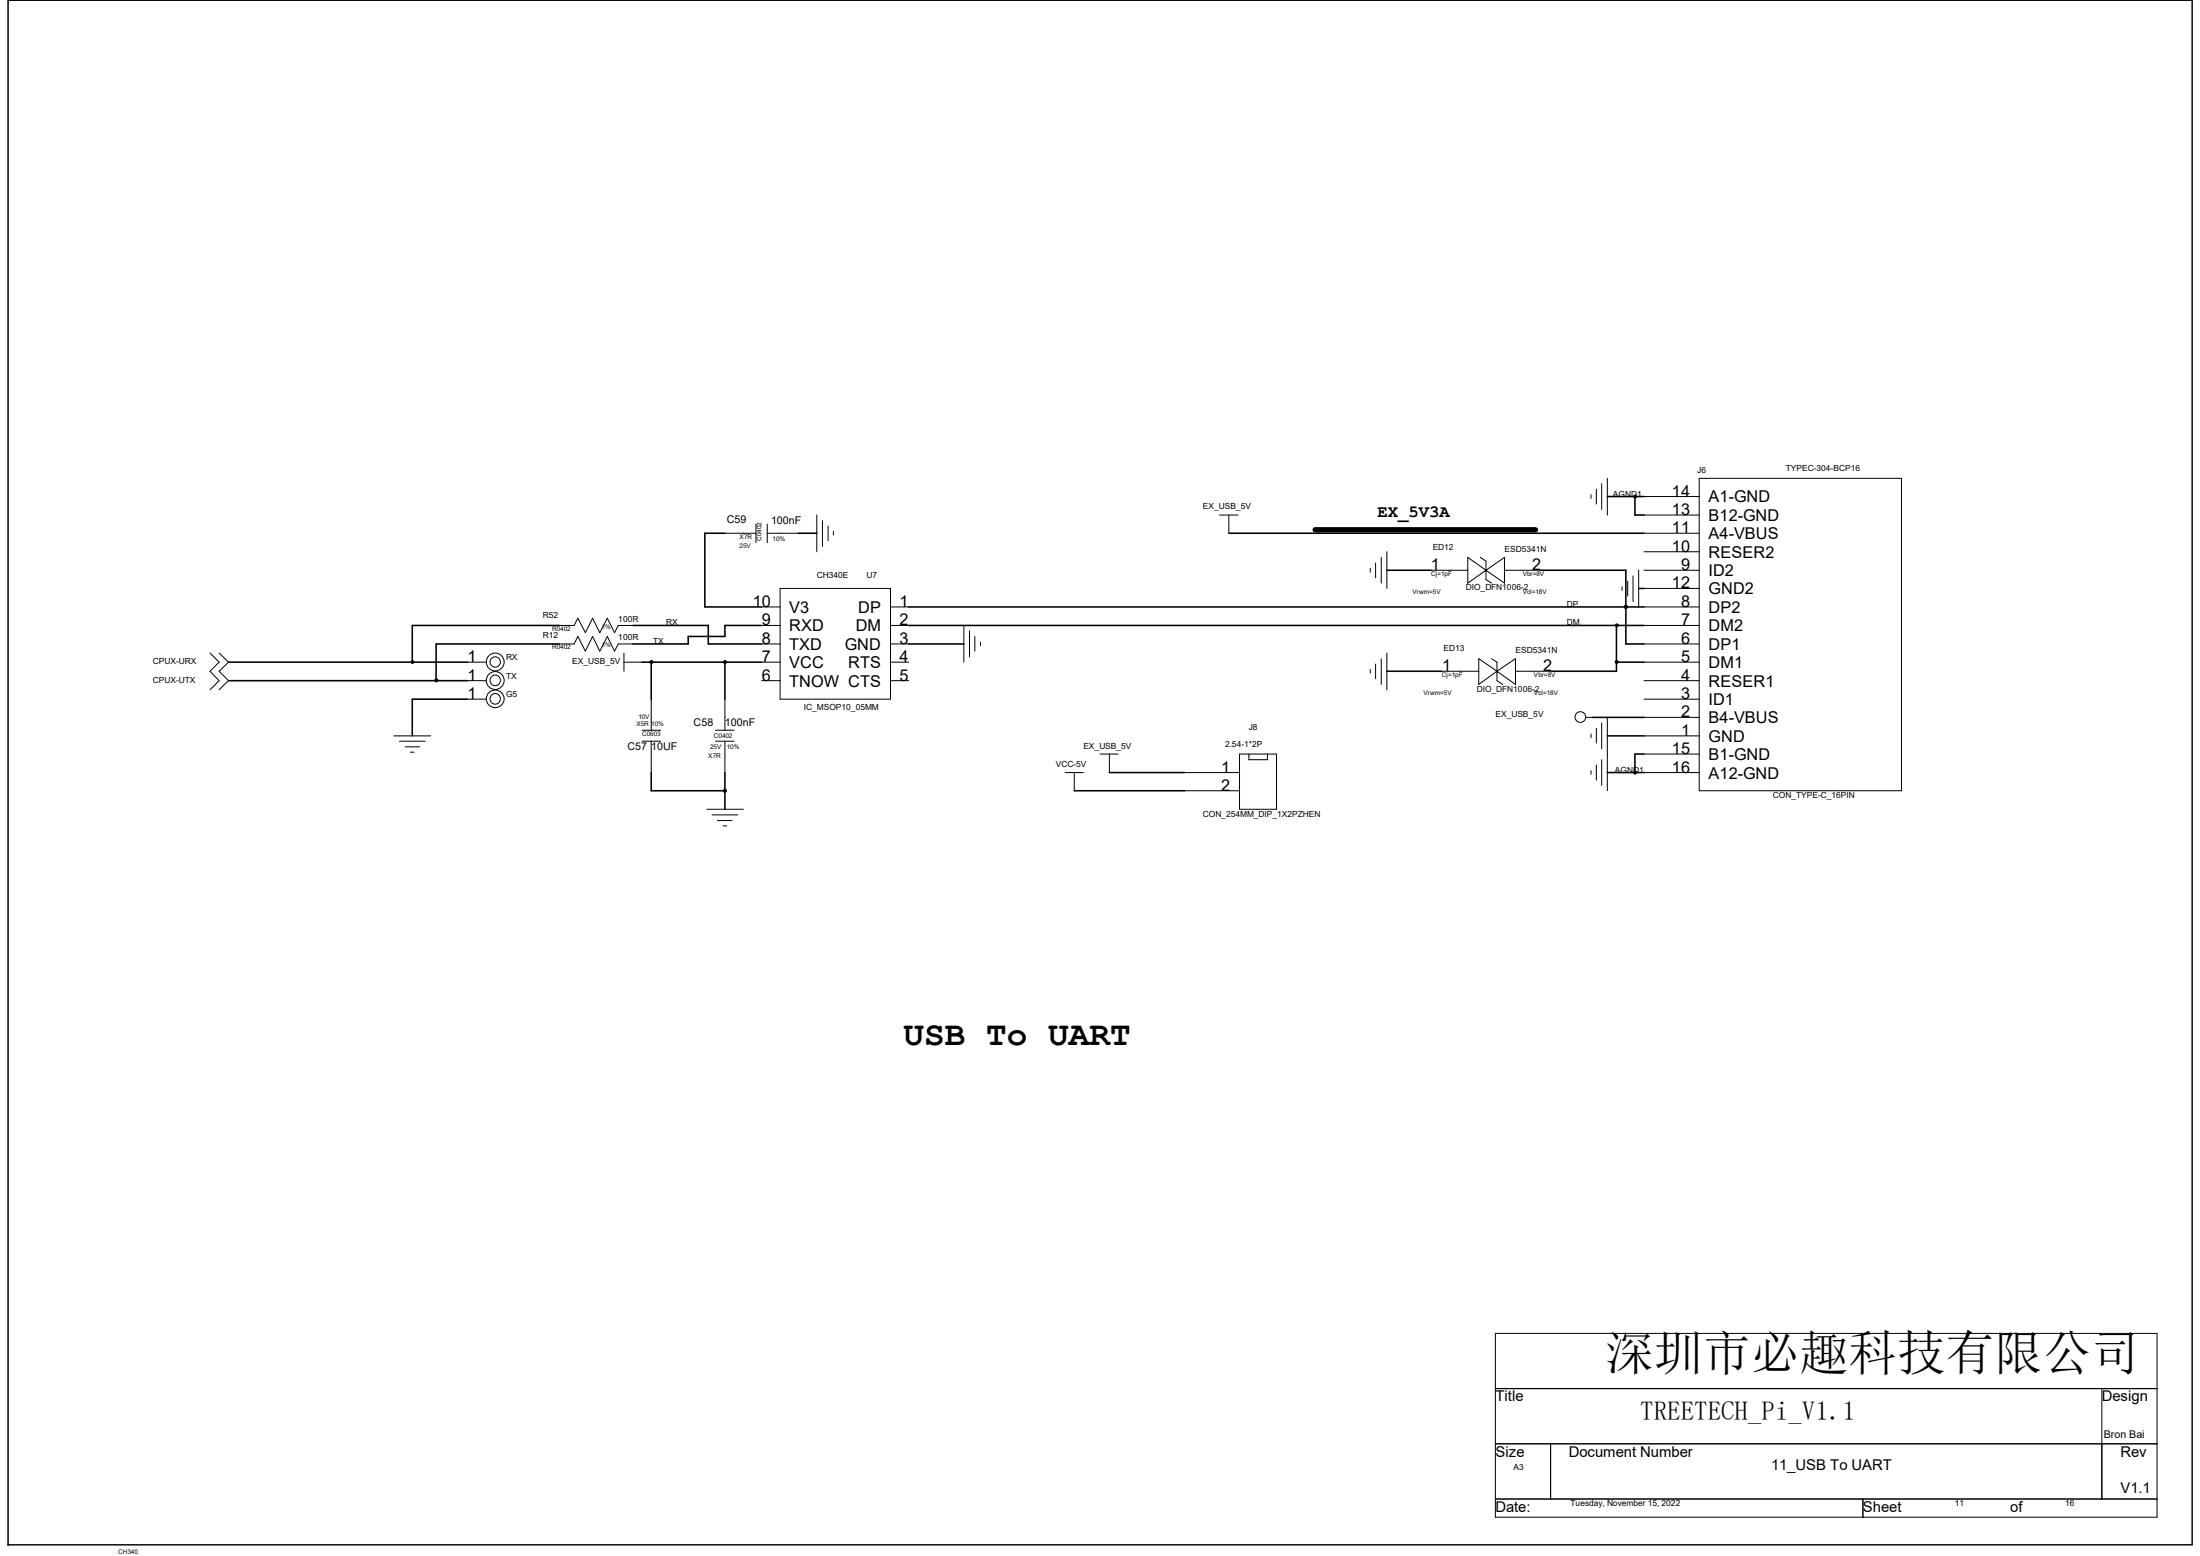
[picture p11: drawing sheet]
<svg xmlns="http://www.w3.org/2000/svg" width="297mm" height="210mm" viewBox="0 0 297 210" stroke-linecap="round" stroke-linejoin="round" font-family="sans-serif">
<path d="M177.5 71.5h29.8" fill="none" stroke="#000" stroke-width=".72"/>
<g fill="none" stroke="#000" stroke-width=".14">
<path d="M1.1 0h294.8v208.5h-294.8zM97.9 72h4.2M102.1 70.7v2.5M103.6 72h4.2M103.6 70.7v2.5M105.3 79.4h14.9v15h-14.9zM110.3 69.5v5M111 70.3v3.4M111.8 71v2M112.5 71.7v.5M164.6 69.5h2.5M165.9 69.5v2.5"/>
<path d="M185 76.7v.5M185.7 76v2M186.5 75.2v3.5M187.2 74.5v4.9M193.2 77h5M198.2 75.2l2.4 1.8-2.4 1.7zM199.8 75.2l.8 .5v2.5l.8 .5M200.6 77h.1M200.6 77l2.5-1.8v3.5zM203.1 77h5M214.8 66.8v.5M215.5 66v2"/>
<path d="M216.2 65.3v3.4M217 64.6v4.9M219 79.2v.5M219.7 78.4v2M220.5 77.7v3.5M221.2 77v4.9M221.9 79.4h7.5M221.9 77h7.5M221.9 72h7.5M221.9 74.5h7.5M221.9 69.5h7.5M221.9 67h7.5"/>
<path d="M229.4 64.6h27.3v42.1h-27.3zM28.4 88.1l1.2 1.3-1.2 1.2 1.2 1.3-1.2 1.2M29.6 88.1l1.3 1.3-1.3 1.2 1.3 1.3-1.3 1.2M53.2 99.3h5M63.1 94.4h2.5M63.1 89.4h2.5M63.1 91.9h2.5M75.5 84.4h2l.5-1 1 2 1-2 1 2 1-2 1 2 .5-1h2M75.5 86.9h2l.5-1 1 2 1-2 1 2 1-2 1 2 .5-1h2M84.2 89.4h2.5M84.2 88.1v2.5M86.7 98.6h2.5"/>
<path d="M87.9 94.4v4.2M96.6 98.6h2.5M97.9 94.4v4.2M102.8 81.9h2.5M102.8 84.4h2.5M102.8 86.9h2.5M102.8 89.4h2.5M102.8 91.9h2.5M120.2 81.9h2.5M120.2 84.4h2.5M120.2 86.9h2.5M120.2 89.4h2.5"/>
<path d="M120.2 91.9h2.5M130.1 84.4v5M130.9 85.1v3.5M131.6 85.9v2M132.4 86.7v.4M185 90.3v.5M185.7 89.6v2M186.5 88.9v3.5M187.2 88.1v5M194.6 90.6h5M199.6 88.9l2.5 1.7-2.5 1.8zM201.4 88.9l.7 .5v2.5l.8 .5"/>
<path d="M202.1 90.6h.1M202.1 90.6l2.5-1.7v3.5zM204.6 90.6h4.9M214 96.8h1M214.8 99.1v.5M215.5 98.3v2M216.2 97.6v3.4M217 96.8v9.9M221.9 94.4h7.5M221.9 81.9h7.5M221.9 84.4h7.5M221.9 86.9h7.5"/>
<path d="M221.9 89.4h7.5M221.9 91.9h7.5M221.9 96.8h7.5M221.9 99.3h7.5M53.9 100h3.5M54.7 100.8h1.9M55.4 101.5h.5M86.7 100h2.5M87.9 100v4.3M95.4 109.2h5M96.1 110h3.5M96.6 100h2.5"/>
<path d="M96.8 110.7h2M97.6 111.5h.5M97.9 100v4.3M143.8 104.3h2.5M145 104.3v2.4M148.5 101.8h2.5M149.8 101.8v2.5M159.9 104.3h7.4M159.9 106.7h7.4M167.3 101.8h5v7.4h-5zM168.6 101.8v.7h2.5v-.7M214.8 104v.5"/>
<path d="M215.5 103.3v2M216.2 102.5v3.5M221.9 101.8h7.5M221.9 104.3h7.5M201.9 180h89.3v24.8h-89.3zM201.9 187.4h89.3M201.9 194.9h89.3M209.3 194.9v7.4M283.7 187.4v14.9M1.1 208.5h.1M201.9 202.3h89.3M251.5 202.3v2.5"/>
<circle cx="220.7" cy="67" r=".2"/>
<circle cx="55.7" cy="89.3" r=".19"/>
<circle cx="58.9" cy="91.8" r=".21"/>
<circle cx="66.8" cy="91.8" r=".71"/>
<circle cx="66.8" cy="94.3" r=".71"/>
<circle cx="66.9" cy="89.3" r=".7"/>
<circle cx="66.9" cy="89.3" r="1.21"/>
<circle cx="66.9" cy="91.8" r="1.21"/>
<circle cx="66.9" cy="94.3" r="1.2"/>
<circle cx="88" cy="89.3" r=".2"/>
<circle cx="97.9" cy="89.3" r=".2"/>
<circle cx="213.3" cy="96.8" r=".72"/>
<circle cx="218.3" cy="89.3" r=".2"/>
<circle cx="218.3" cy="84.4" r=".2"/>
<circle cx="219.5" cy="81.9" r=".21"/>
<circle cx="97.9" cy="106.7" r=".21"/>
<circle cx="220.7" cy="104.3" r=".2"/>
</g>
<g fill="none" stroke="#000" stroke-width=".21">
<path d="M97.9 72h-2.7v9.9h7.6M107.8 72h2.5M165.9 72h56M187.2 77h6M208.1 77h11.4v9.9h2.4M217 67h4.9M220.7 67v2.5h1.2M221.2 79.4h.7M30.9 89.4h32.2M30.9 91.9h32.2M63.1 94.4h-7.4v4.9M75.5 86.9h-16.6v5"/>
<path d="M75.5 84.4h-19.8v5M85.5 84.4h10.1v2.5h7.2M86.7 89.4h16.1M87.9 89.4v5M97.9 89.4v5M102.8 84.4h-4.9v1.5h-5v1h-7.4M122.7 86.9h7.4M122.7 81.9h99.2M122.7 84.4h99.2M187.2 90.6h7.4M215 96.8h6.9M217 99.3h4.9"/>
<path d="M218.2 84.4v6.2h-8.7M218.2 89.4h3.7M219.5 81.9h.1M87.9 104.3v2.4h10M97.9 104.3v4.9M145 106.7h14.9M149.8 104.3h10.1M217 104.3h4.9M221.9 101.8h-1.2v2.5"/>
</g>
<g fill="#000">
<circle cx="220.7" cy="67" r=".2"/>
<circle cx="55.7" cy="89.3" r=".19"/>
<circle cx="58.9" cy="91.8" r=".21"/>
<circle cx="88" cy="89.3" r=".2"/>
<circle cx="97.9" cy="89.3" r=".2"/>
<circle cx="218.3" cy="89.3" r=".2"/>
<circle cx="218.3" cy="84.4" r=".2"/>
<circle cx="219.5" cy="81.9" r=".21"/>
<circle cx="97.9" cy="106.7" r=".21"/>
<circle cx="220.7" cy="104.3" r=".2"/>
</g>
<text font-size="6.6" x="216.7" y="184.9">深圳市必趣科技有限公司</text>
<text font-size="4.6" x="122" y="141">USB To UART</text>
<text font-size="3.6" x="221.4" y="191.6">TREETECH_Pi_V1.1</text>
<text font-size="2.3" x="186" y="69.8">EX_5V3A</text>
<g font-size="2.2">
<text x="225.7" y="72">11</text>
<text x="225.7" y="69.5">13</text>
<text x="225.7" y="67">14</text>
<text x="230.7" y="70.3">B12-GND</text>
<text x="230.7" y="67.8">A1-GND</text>
<text x="193.2" y="77">1</text>
<text x="206.8" y="77">2</text>
<text x="225.7" y="74.5">10</text>
<text x="226.9" y="77">9</text>
<text x="230.7" y="72.8">A4-VBUS</text>
<text x="230.7" y="75.3">RESER2</text>
<text x="230.7" y="77.8">ID2</text>
<text x="101.6" y="81.9">10</text>
<text x="106.5" y="82.7">V3</text>
<text x="115.9" y="82.7">DP</text>
<text x="121.4" y="81.9">1</text>
<text x="225.7" y="79.4">12</text>
<text x="226.9" y="81.9">8</text>
<text x="230.7" y="80.2">GND2</text>
<text x="230.7" y="82.7">DP2</text>
<text x="63.1" y="89.4">1</text>
<text x="102.9" y="89.4">7</text>
<text x="102.9" y="86.9">8</text>
<text x="102.9" y="84.4">9</text>
<text x="106.5" y="87.7">TXD</text>
<text x="106.5" y="85.2">RXD</text>
<text x="114" y="87.7">GND</text>
<text x="115.5" y="85.2">DM</text>
<text x="121.4" y="84.4">2</text>
<text x="121.4" y="86.9">3</text>
<text x="121.4" y="89.4">4</text>
<text x="226.9" y="84.4">7</text>
<text x="226.9" y="86.9">6</text>
<text x="226.9" y="89.4">5</text>
<text x="230.7" y="85.2">DM2</text>
<text x="230.7" y="87.7">DP1</text>
<text x="63.1" y="91.9">1</text>
<text x="63.1" y="94.4">1</text>
<text x="102.9" y="91.9">6</text>
<text x="106.5" y="92.7">TNOW CTS</text>
<text x="106.5" y="90.2">VCC</text>
<text x="114.5" y="90.2">RTS</text>
<text x="121.4" y="91.9">5</text>
<text x="194.7" y="90.6">1</text>
<text x="208.3" y="90.6">2</text>
<text x="226.9" y="91.9">4</text>
<text x="226.9" y="94.4">3</text>
<text x="230.7" y="90.2">DM1</text>
<text x="230.7" y="92.7">RESER1</text>
<text x="230.7" y="95.2">ID1</text>
<text x="225.7" y="101.8">15</text>
<text x="226.9" y="96.8">2</text>
<text x="226.9" y="99.3">1</text>
<text x="230.7" y="97.6">B4-VBUS</text>
<text x="230.7" y="100.1">GND</text>
<text x="164.9" y="104.3">1</text>
<text x="164.9" y="106.7">2</text>
<text x="225.7" y="104.3">16</text>
<text x="230.7" y="102.6">B1-GND</text>
<text x="230.7" y="105.1">A12-GND</text>
</g>
<g font-size="2">
<text x="201.9" y="189.1">Title</text>
<text x="283.7" y="189.1">Design</text>
<text x="201.9" y="196.6">Size</text>
<text x="211.8" y="196.6">Document Number</text>
<text x="286.2" y="196.6">Rev</text>
<text x="239.1" y="198.3">11_USB To UART</text>
<text x="286.2" y="201.5">V1.1</text>
<text x="201.9" y="204">Date:</text>
<text x="251.5" y="204">Sheet</text>
<text x="271.4" y="204">of</text>
</g>
<g font-size="1.4">
<text x="98.1" y="70.5">C59</text>
<text x="104.1" y="70.7">100nF</text>
<text x="84.7" y="101.3">C57</text>
<text x="87.9" y="101.3">10UF</text>
<text x="93.6" y="98">C58</text>
<text x="97.9" y="98">100nF</text>
<text x="284" y="194.1">Bron Bai</text>
</g>
<g font-size="1.1">
<text x="229.1" y="63.8">J6</text>
<text x="241.1" y="63.5">TYPEC-304-BCP16</text>
<text x="162.4" y="68.7">EX_USB_5V</text>
<text x="217.8" y="67">AGND1</text>
<text x="110.3" y="78">CH340E</text>
<text x="117" y="78">U7</text>
<text x="193.4" y="74.2">ED12</text>
<text x="203.1" y="74.5">ESD5341N</text>
<text x="73.3" y="83.4">R52</text>
<text x="83.5" y="83.9">100R</text>
<text x="197.9" y="79.7">DIO_DFN1006-2</text>
<text x="211.5" y="81.9">DP</text>
<text x="20.6" y="89.6">CPUX-URX</text>
<text x="68.3" y="89.1">RX</text>
<text x="73.3" y="86.1">R12</text>
<text x="77.2" y="89.6">EX_USB_5V</text>
<text x="83.5" y="86.4">100R</text>
<text x="88.2" y="86.9">TX</text>
<text x="89.9" y="84.4">RX</text>
<text x="194.9" y="87.9">ED13</text>
<text x="204.6" y="88.1">ESD5341N</text>
<text x="211.5" y="84.4">DM</text>
<text x="20.6" y="92.1">CPUX-UTX</text>
<text x="68.3" y="91.6">TX</text>
<text x="68.3" y="94.1">G5</text>
<text x="108.5" y="95.8">IC_MSOP10_05MM</text>
<text x="199.4" y="93.3">DIO_DFN1006-2</text>
<text x="146.3" y="101">EX_USB_5V</text>
<text x="165.4" y="100.8">2.54-1*2P</text>
<text x="168.6" y="98.6">J8</text>
<text x="201.9" y="96.8">EX_USB_5V</text>
<text x="142.5" y="103.5">VCC-5V</text>
<text x="218" y="104.3">AGND1</text>
<text x="239.3" y="107.7">CON_TYPE-C_16PIN</text>
<text x="162.4" y="110.2">CON_254MM_DIP_1X2PZHEN</text>
<text x="204.3" y="198.3">A3</text>
<text x="212" y="203.3">Tuesday, November 15, 2022</text>
<text x="263.9" y="203.3">11</text>
<text x="278.8" y="203.3">16</text>
</g>
<g font-size=".9">
<text x="99.9" y="74">25V</text>
<text x="99.9" y="72.7">X7R</text>
<text x="102.8" y="73" transform="rotate(-90 102.8 73)">C0402</text>
<text x="104.3" y="73">10%</text>
<text x="193.2" y="77.7">Cj=1pF</text>
<text x="205.6" y="77.7">Vbr=8V</text>
<text x="190.7" y="80.2">Vrwm=5V</text>
<text x="205.6" y="80.2">Vcl=18V</text>
<text x="74.5" y="87.6">R0402</text>
<text x="74.5" y="85.1">R0402</text>
<text x="81.2" y="87.4">1%</text>
<text x="81.2" y="84.9">1%</text>
<text x="192.2" y="93.9">Vrwm=5V</text>
<text x="194.6" y="91.4">Cj=1pF</text>
<text x="207.1" y="91.4">Vbr=8V</text>
<text x="207.1" y="93.9">Vcl=18V</text>
<text x="85.9" y="98">X5R 10%</text>
<text x="86.2" y="97.1">10V</text>
<text x="86.7" y="99.3">C0603</text>
<text x="95.9" y="101">25V</text>
<text x="96.4" y="99.6">C0402</text>
<text x="98.1" y="101">10%</text>
<text x="95.6" y="102.3">X7R</text>
<text x="15.9" y="209.7">CH340</text>
</g>
</svg>
